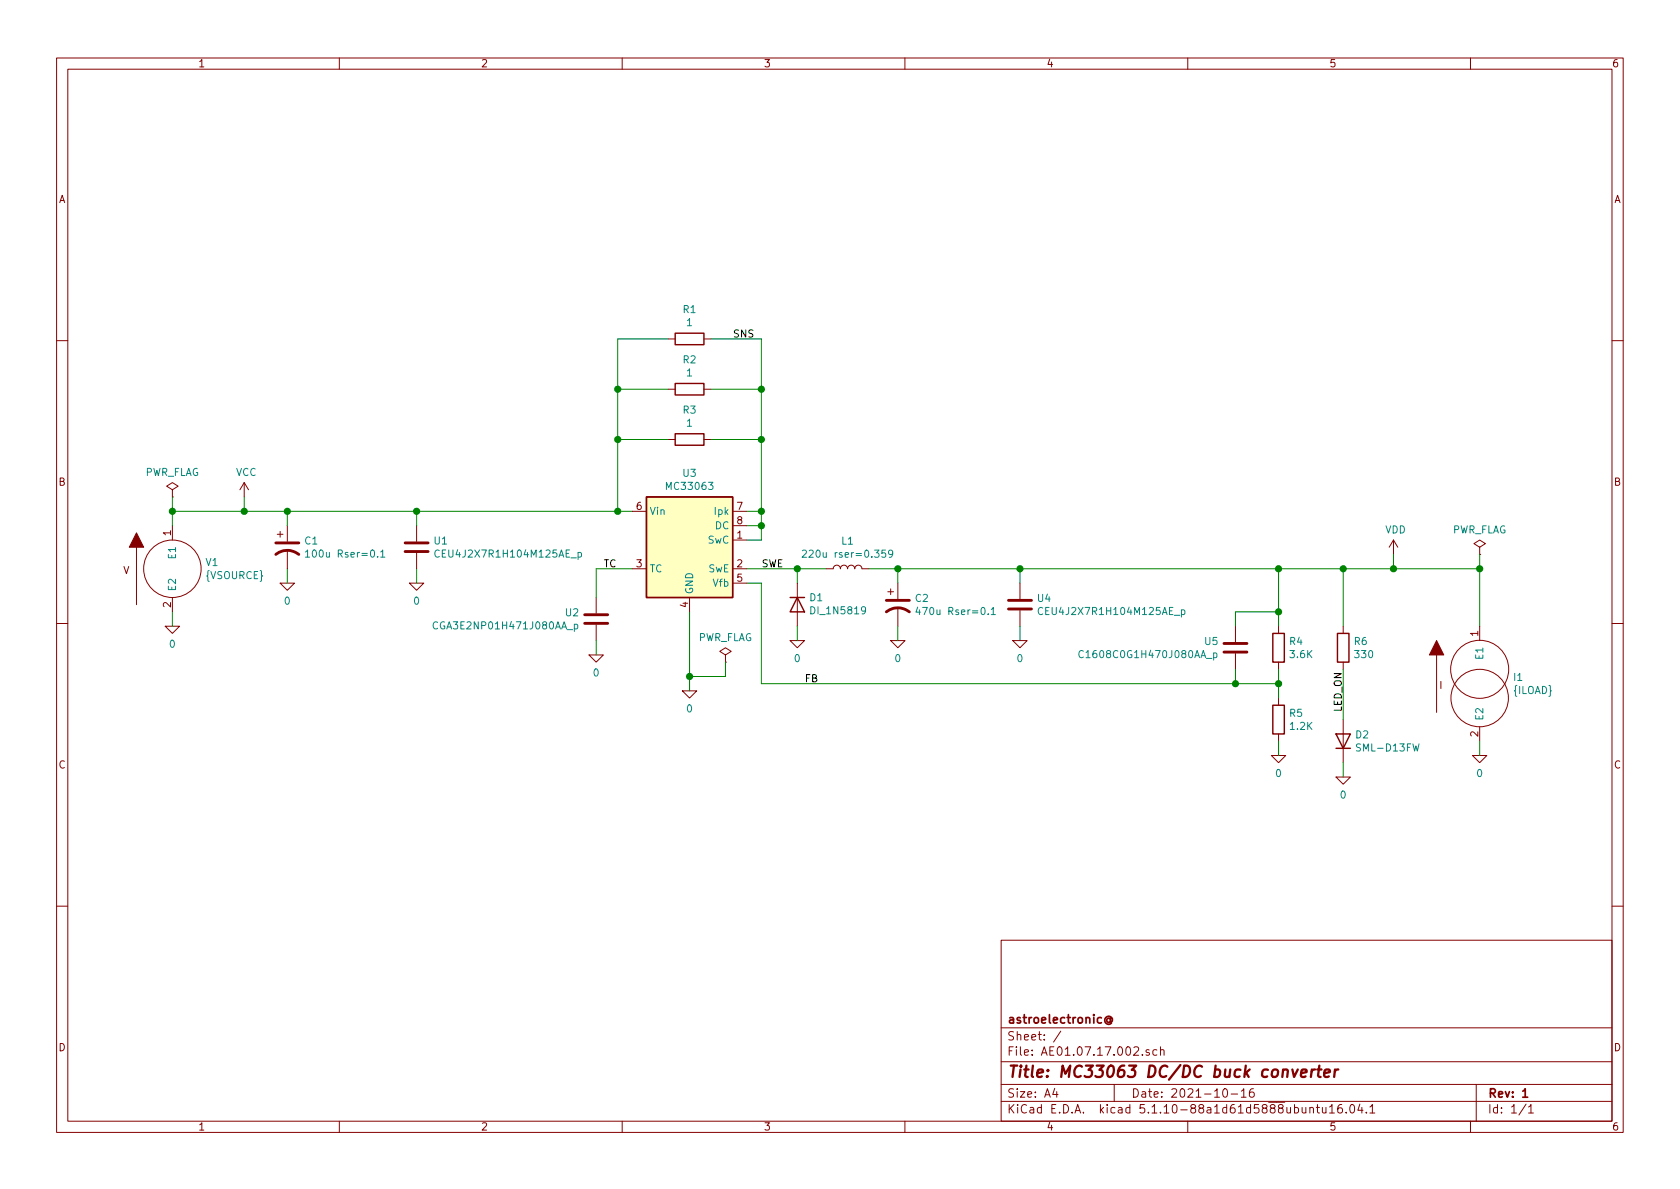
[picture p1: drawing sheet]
EESchema Schematic File Version 4
EELAYER 30 0
EELAYER END
$Descr A4 11693 8268
encoding utf-8
Sheet 1 1
Title "MC33063 DC/DC buck converter"
Date "2021-10-16"
Rev "1"
Comp "astroelectronic@"
Comment1 ""
Comment2 ""
Comment3 ""
Comment4 ""
$EndDescr
$Comp
L Regulator_Switching:MC34063AD U3
U 1 1
P 4800 3750
F 0 "U3" H 4800 4217 50  0000 C CNN
F 1 "MC33063" H 4800 4126 50  0000 C CNN
F 2 "" H 4850 3300 50  0001 L CNN
F 3 "~" H 5300 3650 50  0001 C CNN
F 4 "X" H 4800 3750 50  0001 C CNN "Spice_Primitive"
F 5 "MC33063" H 4800 3750 50  0001 C CNN "Spice_Model"
F 6 "Y" H 4800 3750 50  0001 C CNN "Spice_Netlist_Enabled"
F 7 "models/mc34063.lib" H 4800 3750 50  0001 C CNN "Spice_Lib_File"
	1    4800 3750
	1    0    0    -1  
$EndComp
Wire Wire Line
	4800 4250 4800 4700
$Comp
L pspice:0 #GND05
U 1 1
P 4800 4800
F 0 "#GND05" H 4800 4700 50  0001 C CNN
F 1 "0" H 4800 4677 50  0000 C CNN
F 2 "" H 4800 4800 50  0001 C CNN
F 3 "~" H 4800 4800 50  0001 C CNN
	1    4800 4800
	1    0    0    -1  
$EndComp
$Comp
L Device:R R1
U 1 1
P 4800 2350
F 0 "R1" V 4593 2350 50  0000 C CNN
F 1 "1" V 4684 2350 50  0000 C CNN
F 2 "" V 4730 2350 50  0001 C CNN
F 3 "~" H 4800 2350 50  0001 C CNN
F 4 "R" H 4800 2350 50  0001 C CNN "Spice_Primitive"
F 5 "1" H 4800 2350 50  0001 C CNN "Spice_Model"
F 6 "Y" H 4800 2350 50  0001 C CNN "Spice_Netlist_Enabled"
	1    4800 2350
	0    1    1    0   
$EndComp
$Comp
L Device:R R2
U 1 1
P 4800 2700
F 0 "R2" V 4593 2700 50  0000 C CNN
F 1 "1" V 4684 2700 50  0000 C CNN
F 2 "" V 4730 2700 50  0001 C CNN
F 3 "~" H 4800 2700 50  0001 C CNN
F 4 "R" H 4800 2700 50  0001 C CNN "Spice_Primitive"
F 5 "1" H 4800 2700 50  0001 C CNN "Spice_Model"
F 6 "Y" H 4800 2700 50  0001 C CNN "Spice_Netlist_Enabled"
	1    4800 2700
	0    1    1    0   
$EndComp
$Comp
L Device:R R3
U 1 1
P 4800 3050
F 0 "R3" V 4593 3050 50  0000 C CNN
F 1 "1" V 4684 3050 50  0000 C CNN
F 2 "" V 4730 3050 50  0001 C CNN
F 3 "~" H 4800 3050 50  0001 C CNN
F 4 "R" H 4800 3050 50  0001 C CNN "Spice_Primitive"
F 5 "1" H 4800 3050 50  0001 C CNN "Spice_Model"
F 6 "Y" H 4800 3050 50  0001 C CNN "Spice_Netlist_Enabled"
	1    4800 3050
	0    1    1    0   
$EndComp
Wire Wire Line
	4400 3550 4300 3550
Wire Wire Line
	4300 3550 4300 3050
Wire Wire Line
	4300 3050 4650 3050
Wire Wire Line
	4300 3050 4300 2700
Wire Wire Line
	4300 2700 4650 2700
Connection ~ 4300 3050
Wire Wire Line
	4300 2700 4300 2350
Wire Wire Line
	4300 2350 4650 2350
Connection ~ 4300 2700
Wire Wire Line
	5200 3550 5300 3550
Wire Wire Line
	5300 3550 5300 3050
Wire Wire Line
	5300 3050 4950 3050
Wire Wire Line
	5300 3050 5300 2700
Wire Wire Line
	5300 2700 4950 2700
Connection ~ 5300 3050
Wire Wire Line
	5300 2700 5300 2350
Wire Wire Line
	5300 2350 4950 2350
Connection ~ 5300 2700
Wire Wire Line
	4300 3550 2900 3550
Wire Wire Line
	5200 3750 5300 3750
Wire Wire Line
	5300 3750 5300 3650
Wire Wire Line
	5300 3650 5200 3650
Wire Wire Line
	5300 3650 5300 3550
Connection ~ 5300 3650
Connection ~ 5300 3550
$Comp
L Device:C U2
U 1 1
P 4150 4300
F 0 "U2" H 4265 4346 50  0000 L CNN
F 1 "CGA3E2NP01H471J080AA_p" H 4265 4255 50  0000 L CNN
F 2 "" H 4188 4150 50  0001 C CNN
F 3 "~" H 4150 4300 50  0001 C CNN
F 4 "X" H 4150 4300 50  0001 C CNN "Spice_Primitive"
F 5 "CGA3E2NP01H471J080AA_p" H 4150 4300 50  0001 C CNN "Spice_Model"
F 6 "Y" H 4150 4300 50  0001 C CNN "Spice_Netlist_Enabled"
F 7 "models/cga3e2np01h471j080aa_p.mod" H 4150 4300 50  0001 C CNN "Spice_Lib_File"
	1    4150 4300
	-1   0    0    -1  
$EndComp
Wire Wire Line
	4150 3950 4150 4150
Wire Wire Line
	4150 3950 4400 3950
Wire Wire Line
	4150 4450 4150 4550
$Comp
L pspice:0 #GND04
U 1 1
P 4150 4550
F 0 "#GND04" H 4150 4450 50  0001 C CNN
F 1 "0" H 4150 4427 50  0000 C CNN
F 2 "" H 4150 4550 50  0001 C CNN
F 3 "~" H 4150 4550 50  0001 C CNN
	1    4150 4550
	1    0    0    -1  
$EndComp
$Comp
L Device:CP1 C1
U 1 1
P 2000 3800
F 0 "C1" H 2115 3846 50  0000 L CNN
F 1 "100u Rser=0.1" H 2115 3755 50  0000 L CNN
F 2 "" H 2038 3650 50  0001 C CNN
F 3 "~" H 2000 3800 50  0001 C CNN
F 4 "C" H 2000 3800 50  0001 C CNN "Spice_Primitive"
F 5 "220u Rser=0.1" H 2000 3800 50  0001 C CNN "Spice_Model"
F 6 "Y" H 2000 3800 50  0001 C CNN "Spice_Netlist_Enabled"
	1    2000 3800
	1    0    0    -1  
$EndComp
$Comp
L Device:C U1
U 1 1
P 2900 3800
F 0 "U1" H 3015 3846 50  0000 L CNN
F 1 "CEU4J2X7R1H104M125AE_p" H 3015 3755 50  0000 L CNN
F 2 "" H 2938 3650 50  0001 C CNN
F 3 "~" H 2900 3800 50  0001 C CNN
F 4 "X" H 2900 3800 50  0001 C CNN "Spice_Primitive"
F 5 "CEU4J2X7R1H104M125AE_p" H 2900 3800 50  0001 C CNN "Spice_Model"
F 6 "Y" H 2900 3800 50  0001 C CNN "Spice_Netlist_Enabled"
F 7 "models/ceu4j2x7r1h104m125ae_p.mod" H 2900 3800 50  0001 C CNN "Spice_Lib_File"
	1    2900 3800
	1    0    0    -1  
$EndComp
Wire Wire Line
	2000 4050 2000 3950
Wire Wire Line
	2900 4050 2900 3950
$Comp
L pspice:0 #GND02
U 1 1
P 2000 4050
F 0 "#GND02" H 2000 3950 50  0001 C CNN
F 1 "0" H 2000 3927 50  0000 C CNN
F 2 "" H 2000 4050 50  0001 C CNN
F 3 "~" H 2000 4050 50  0001 C CNN
	1    2000 4050
	1    0    0    -1  
$EndComp
$Comp
L pspice:0 #GND03
U 1 1
P 2900 4050
F 0 "#GND03" H 2900 3950 50  0001 C CNN
F 1 "0" H 2900 3927 50  0000 C CNN
F 2 "" H 2900 4050 50  0001 C CNN
F 3 "~" H 2900 4050 50  0001 C CNN
	1    2900 4050
	1    0    0    -1  
$EndComp
Wire Wire Line
	2000 3650 2000 3550
Connection ~ 2000 3550
Wire Wire Line
	2000 3550 1700 3550
Wire Wire Line
	2900 3650 2900 3550
Wire Wire Line
	2900 3550 2000 3550
$Comp
L pspice:VSOURCE V1
U 1 1
P 1200 3950
F 0 "V1" H 1428 3996 50  0000 L CNN
F 1 "{VSOURCE}" H 1428 3905 50  0000 L CNN
F 2 "" H 1200 3950 50  0001 C CNN
F 3 "~" H 1200 3950 50  0001 C CNN
F 4 "V" H 1200 3950 50  0001 C CNN "Spice_Primitive"
F 5 "Y" H 1200 3950 50  0001 C CNN "Spice_Netlist_Enabled"
	1    1200 3950
	1    0    0    -1  
$EndComp
Wire Wire Line
	1200 3550 1200 3650
Wire Wire Line
	1200 4250 1200 4350
$Comp
L pspice:0 #GND01
U 1 1
P 1200 4350
F 0 "#GND01" H 1200 4250 50  0001 C CNN
F 1 "0" H 1200 4227 50  0000 C CNN
F 2 "" H 1200 4350 50  0001 C CNN
F 3 "~" H 1200 4350 50  0001 C CNN
	1    1200 4350
	1    0    0    -1  
$EndComp
Wire Wire Line
	1200 3550 1200 3450
Connection ~ 1200 3550
$Comp
L power:PWR_FLAG #FLG01
U 1 1
P 1200 3450
F 0 "#FLG01" H 1200 3525 50  0001 C CNN
F 1 "PWR_FLAG" H 1200 3623 50  0000 C CNN
F 2 "" H 1200 3450 50  0001 C CNN
F 3 "~" H 1200 3450 50  0001 C CNN
	1    1200 3450
	1    0    0    -1  
$EndComp
$Comp
L power:PWR_FLAG #FLG02
U 1 1
P 5050 4600
F 0 "#FLG02" H 5050 4675 50  0001 C CNN
F 1 "PWR_FLAG" H 5050 4773 50  0000 C CNN
F 2 "" H 5050 4600 50  0001 C CNN
F 3 "~" H 5050 4600 50  0001 C CNN
	1    5050 4600
	1    0    0    -1  
$EndComp
$Comp
L Simulation_SPICE:DIODE D1
U 1 1
P 5550 4200
F 0 "D1" V 5596 4120 50  0000 R CNN
F 1 "DI_1N5819" V 5505 4120 50  0000 R CNN
F 2 "" H 5550 4200 50  0001 C CNN
F 3 "~" H 5550 4200 50  0001 C CNN
F 4 "Y" H 5550 4200 50  0001 L CNN "Spice_Netlist_Enabled"
F 5 "D" H 5550 4200 50  0001 L CNN "Spice_Primitive"
F 6 "DI_1N5819" H 5550 4200 50  0001 C CNN "Spice_Model"
F 7 "models/1N5819.lib" H 5550 4200 50  0001 C CNN "Spice_Lib_File"
	1    5550 4200
	0    -1   -1   0   
$EndComp
Wire Wire Line
	5550 4050 5550 3950
$Comp
L Device:L L1
U 1 1
P 5900 3950
F 0 "L1" V 6090 3950 50  0000 C CNN
F 1 "220u rser=0.359" V 5999 3950 50  0000 C CNN
F 2 "" H 5900 3950 50  0001 C CNN
F 3 "~" H 5900 3950 50  0001 C CNN
F 4 "L" H 5900 3950 50  0001 C CNN "Spice_Primitive"
F 5 "220u rser=0.359" H 5900 3950 50  0001 C CNN "Spice_Model"
F 6 "Y" H 5900 3950 50  0001 C CNN "Spice_Netlist_Enabled"
	1    5900 3950
	0    -1   -1   0   
$EndComp
$Comp
L Device:CP1 C2
U 1 1
P 6250 4200
F 0 "C2" H 6365 4246 50  0000 L CNN
F 1 "470u Rser=0.1" H 6365 4155 50  0000 L CNN
F 2 "" H 6288 4050 50  0001 C CNN
F 3 "~" H 6250 4200 50  0001 C CNN
F 4 "C" H 6250 4200 50  0001 C CNN "Spice_Primitive"
F 5 "220u Rser=0.1" H 6250 4200 50  0001 C CNN "Spice_Model"
F 6 "Y" H 6250 4200 50  0001 C CNN "Spice_Netlist_Enabled"
	1    6250 4200
	1    0    0    -1  
$EndComp
Wire Wire Line
	6250 4050 6250 3950
Wire Wire Line
	6250 3950 6050 3950
Wire Wire Line
	6250 3950 7100 3950
Wire Wire Line
	8900 3950 8900 4250
$Comp
L Device:R R4
U 1 1
P 8900 4500
F 0 "R4" H 8970 4546 50  0000 L CNN
F 1 "3.6K" H 8970 4455 50  0000 L CNN
F 2 "" V 8830 4500 50  0001 C CNN
F 3 "~" H 8900 4500 50  0001 C CNN
F 4 "R" H 8900 4500 50  0001 C CNN "Spice_Primitive"
F 5 "3.6K" H 8900 4500 50  0001 C CNN "Spice_Model"
F 6 "Y" H 8900 4500 50  0001 C CNN "Spice_Netlist_Enabled"
	1    8900 4500
	1    0    0    -1  
$EndComp
Wire Wire Line
	8900 4650 8900 4750
Wire Wire Line
	8900 4750 8600 4750
Wire Wire Line
	5300 4750 5300 4050
Wire Wire Line
	5300 4050 5200 4050
$Comp
L Device:C U5
U 1 1
P 8600 4500
F 0 "U5" H 8715 4546 50  0000 L CNN
F 1 "C1608C0G1H470J080AA_p" H 8715 4455 50  0000 L CNN
F 2 "" H 8638 4350 50  0001 C CNN
F 3 "~" H 8600 4500 50  0001 C CNN
F 4 "X" H 8600 4500 50  0001 C CNN "Spice_Primitive"
F 5 "C1608C0G1H470J080AA_p" H 8600 4500 50  0001 C CNN "Spice_Model"
F 6 "Y" H 8600 4500 50  0001 C CNN "Spice_Netlist_Enabled"
F 7 "models/c1608c0g1h470j080aa_p.mod" H 8600 4500 50  0001 C CNN "Spice_Lib_File"
	1    8600 4500
	-1   0    0    -1  
$EndComp
Wire Wire Line
	8600 4350 8600 4250
Wire Wire Line
	8600 4250 8900 4250
Connection ~ 8900 4250
Wire Wire Line
	8900 4250 8900 4350
Wire Wire Line
	8600 4650 8600 4750
Connection ~ 8600 4750
Wire Wire Line
	8600 4750 5300 4750
Wire Wire Line
	8900 4750 8900 4850
Connection ~ 8900 4750
$Comp
L Device:R R5
U 1 1
P 8900 5000
F 0 "R5" H 8970 5046 50  0000 L CNN
F 1 "1.2K" H 8970 4955 50  0000 L CNN
F 2 "" V 8830 5000 50  0001 C CNN
F 3 "~" H 8900 5000 50  0001 C CNN
F 4 "R" H 8900 5000 50  0001 C CNN "Spice_Primitive"
F 5 "1.2K" H 8900 5000 50  0001 C CNN "Spice_Model"
F 6 "Y" H 8900 5000 50  0001 C CNN "Spice_Netlist_Enabled"
	1    8900 5000
	1    0    0    -1  
$EndComp
Wire Wire Line
	8900 5150 8900 5250
$Comp
L pspice:0 #GND010
U 1 1
P 8900 5250
F 0 "#GND010" H 8900 5150 50  0001 C CNN
F 1 "0" H 8900 5127 50  0000 C CNN
F 2 "" H 8900 5250 50  0001 C CNN
F 3 "~" H 8900 5250 50  0001 C CNN
	1    8900 5250
	1    0    0    -1  
$EndComp
$Comp
L pspice:0 #GND06
U 1 1
P 5550 4450
F 0 "#GND06" H 5550 4350 50  0001 C CNN
F 1 "0" H 5550 4327 50  0000 C CNN
F 2 "" H 5550 4450 50  0001 C CNN
F 3 "~" H 5550 4450 50  0001 C CNN
	1    5550 4450
	1    0    0    -1  
$EndComp
$Comp
L pspice:0 #GND08
U 1 1
P 6250 4450
F 0 "#GND08" H 6250 4350 50  0001 C CNN
F 1 "0" H 6250 4327 50  0000 C CNN
F 2 "" H 6250 4450 50  0001 C CNN
F 3 "~" H 6250 4450 50  0001 C CNN
	1    6250 4450
	1    0    0    -1  
$EndComp
Wire Wire Line
	5550 4450 5550 4350
Wire Wire Line
	6250 4450 6250 4350
$Comp
L Device:R R6
U 1 1
P 9350 4500
F 0 "R6" H 9420 4546 50  0000 L CNN
F 1 "330" H 9420 4455 50  0000 L CNN
F 2 "" V 9280 4500 50  0001 C CNN
F 3 "~" H 9350 4500 50  0001 C CNN
F 4 "R" H 9350 4500 50  0001 C CNN "Spice_Primitive"
F 5 "330" H 9350 4500 50  0001 C CNN "Spice_Model"
F 6 "Y" H 9350 4500 50  0001 C CNN "Spice_Netlist_Enabled"
	1    9350 4500
	1    0    0    -1  
$EndComp
$Comp
L Simulation_SPICE:DIODE D2
U 1 1
P 9350 5150
F 0 "D2" V 9304 5230 50  0000 L CNN
F 1 "SML-D13FW" V 9395 5230 50  0000 L CNN
F 2 "" H 9350 5150 50  0001 C CNN
F 3 "~" H 9350 5150 50  0001 C CNN
F 4 "Y" H 9350 5150 50  0001 L CNN "Spice_Netlist_Enabled"
F 5 "D" H 9350 5150 50  0001 L CNN "Spice_Primitive"
F 6 "SML-D13FW" H 9350 5150 50  0001 C CNN "Spice_Model"
F 7 "models/SML-D13FW.lib" H 9350 5150 50  0001 C CNN "Spice_Lib_File"
	1    9350 5150
	0    1    1    0   
$EndComp
$Comp
L pspice:0 #GND011
U 1 1
P 9350 5400
F 0 "#GND011" H 9350 5300 50  0001 C CNN
F 1 "0" H 9350 5277 50  0000 C CNN
F 2 "" H 9350 5400 50  0001 C CNN
F 3 "~" H 9350 5400 50  0001 C CNN
	1    9350 5400
	1    0    0    -1  
$EndComp
Wire Wire Line
	9350 5300 9350 5400
Wire Wire Line
	9350 5000 9350 4650
Wire Wire Line
	9350 4350 9350 3950
Wire Wire Line
	9350 3950 8900 3950
Connection ~ 8900 3950
$Comp
L pspice:ISOURCE I1
U 1 1
P 10300 4750
F 0 "I1" H 10530 4796 50  0000 L CNN
F 1 "{ILOAD}" H 10530 4705 50  0000 L CNN
F 2 "" H 10300 4750 50  0001 C CNN
F 3 "~" H 10300 4750 50  0001 C CNN
F 4 "I" H 10300 4750 50  0001 C CNN "Spice_Primitive"
F 5 "Y" H 10300 4750 50  0001 C CNN "Spice_Netlist_Enabled"
	1    10300 4750
	1    0    0    -1  
$EndComp
Wire Wire Line
	10300 5150 10300 5250
$Comp
L pspice:0 #GND012
U 1 1
P 10300 5250
F 0 "#GND012" H 10300 5150 50  0001 C CNN
F 1 "0" H 10300 5127 50  0000 C CNN
F 2 "" H 10300 5250 50  0001 C CNN
F 3 "~" H 10300 5250 50  0001 C CNN
	1    10300 5250
	1    0    0    -1  
$EndComp
Wire Wire Line
	10300 4350 10300 3950
Wire Wire Line
	10300 3950 9700 3950
Connection ~ 9350 3950
Wire Wire Line
	10300 3950 10300 3850
Connection ~ 10300 3950
$Comp
L power:PWR_FLAG #FLG03
U 1 1
P 10300 3850
F 0 "#FLG03" H 10300 3925 50  0001 C CNN
F 1 "PWR_FLAG" H 10300 4023 50  0000 C CNN
F 2 "" H 10300 3850 50  0001 C CNN
F 3 "~" H 10300 3850 50  0001 C CNN
	1    10300 3850
	1    0    0    -1  
$EndComp
$Comp
L power:VCC #PWR01
U 1 1
P 1700 3450
F 0 "#PWR01" H 1700 3300 50  0001 C CNN
F 1 "VCC" H 1715 3623 50  0000 C CNN
F 2 "" H 1700 3450 50  0001 C CNN
F 3 "" H 1700 3450 50  0001 C CNN
	1    1700 3450
	1    0    0    -1  
$EndComp
Wire Wire Line
	1700 3450 1700 3550
Connection ~ 1700 3550
Wire Wire Line
	1700 3550 1200 3550
Wire Wire Line
	9700 3950 9700 3850
Connection ~ 9700 3950
Wire Wire Line
	9700 3950 9350 3950
$Comp
L power:VDD #PWR02
U 1 1
P 9700 3850
F 0 "#PWR02" H 9700 3700 50  0001 C CNN
F 1 "VDD" H 9715 4023 50  0000 C CNN
F 2 "" H 9700 3850 50  0001 C CNN
F 3 "" H 9700 3850 50  0001 C CNN
	1    9700 3850
	1    0    0    -1  
$EndComp
Text Label 5300 3950 0    50   ~ 0
SWE
Text Label 5600 4750 0    50   ~ 0
FB
Text Label 5100 2350 0    50   ~ 0
SNS
Connection ~ 5550 3950
Wire Wire Line
	5550 3950 5200 3950
Wire Wire Line
	5550 3950 5750 3950
Connection ~ 2900 3550
Connection ~ 6250 3950
$Comp
L Device:C U4
U 1 1
P 7100 4200
F 0 "U4" H 7215 4246 50  0000 L CNN
F 1 "CEU4J2X7R1H104M125AE_p" H 7215 4155 50  0000 L CNN
F 2 "" H 7138 4050 50  0001 C CNN
F 3 "~" H 7100 4200 50  0001 C CNN
F 4 "X" H 7100 4200 50  0001 C CNN "Spice_Primitive"
F 5 "CEU4J2X7R1H104M125AE_p" H 7100 4200 50  0001 C CNN "Spice_Model"
F 6 "Y" H 7100 4200 50  0001 C CNN "Spice_Netlist_Enabled"
F 7 "models/ceu4j2x7r1h104m125ae_p.mod" H 7100 4200 50  0001 C CNN "Spice_Lib_File"
	1    7100 4200
	1    0    0    -1  
$EndComp
Wire Wire Line
	7100 4350 7100 4450
$Comp
L pspice:0 #GND09
U 1 1
P 7100 4450
F 0 "#GND09" H 7100 4350 50  0001 C CNN
F 1 "0" H 7100 4327 50  0000 C CNN
F 2 "" H 7100 4450 50  0001 C CNN
F 3 "~" H 7100 4450 50  0001 C CNN
	1    7100 4450
	1    0    0    -1  
$EndComp
Wire Wire Line
	7100 4050 7100 3950
Connection ~ 7100 3950
Wire Wire Line
	7100 3950 8900 3950
Text Label 4200 3950 0    50   ~ 0
TC
Connection ~ 4300 3550
Text Label 9350 4950 1    50   ~ 0
LED_ON
Wire Wire Line
	5050 4600 5050 4700
Wire Wire Line
	5050 4700 4800 4700
Connection ~ 4800 4700
Wire Wire Line
	4800 4700 4800 4800
$EndSCHEMATC
